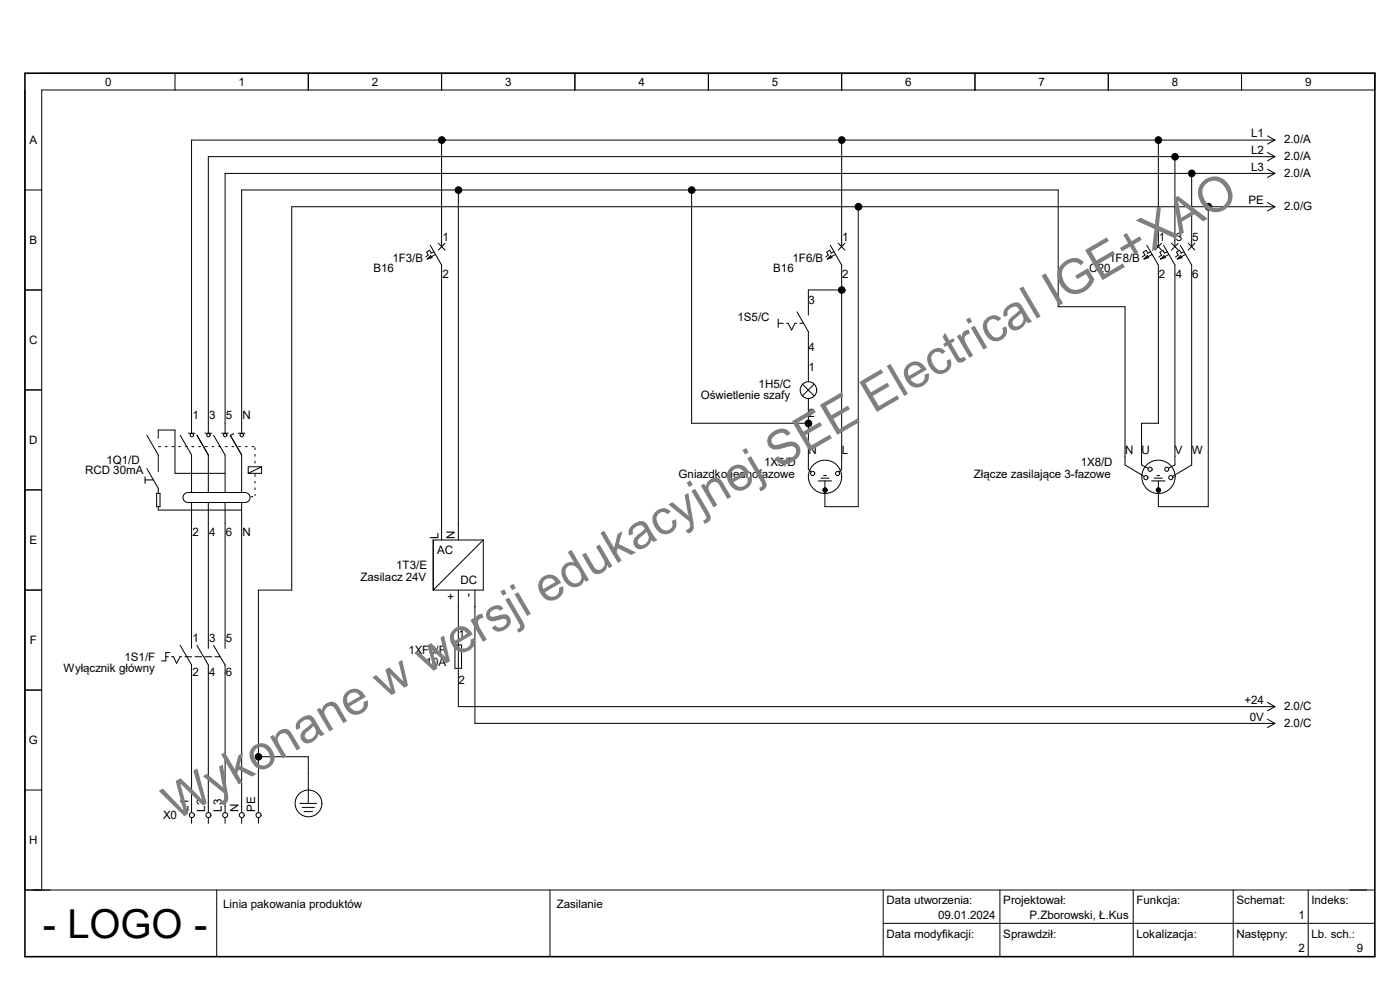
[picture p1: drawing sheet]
<svg xmlns="http://www.w3.org/2000/svg" width="297mm" height="210mm" viewBox="0 0 297 210" stroke-linecap="round" stroke-linejoin="round" font-family="sans-serif">
<path d="M5.3 15.5h286.4v187.4h-286.4z" fill="none" stroke="#000" stroke-width=".34"/>
<g fill="none" stroke="#000" stroke-width=".21">
<path d="M5.3 19.1v169.7h286.4M8.8 15.5h282.9v3.6h-282.9v169.7M37.1 15.5v3.6M65.4 15.5v3.6M93.7 15.5v3.6M122 15.5v3.6M150.3 15.5v3.6M178.6 15.5v3.6M206.8 15.5v3.6M235.1 15.5v3.6M263.4 15.5v3.6M93.7 29.7v22.6"/>
<path d="M178.6 29.7v22.6M245.7 29.7v22.6M249.3 33.2v19.1M252.8 36.8v15.5M268.9 28.8l1.6 .9M268.9 32.3l1.6 .9M268.9 35.9l1.6 .9M270.5 29.7h-229.9v62.2M270.5 33.2h-226.3v58.7M270.5 36.8h-222.7v55.1M270.5 29.7l-1.6 .9M270.5 33.2l-1.6 .9"/>
<path d="M270.5 36.8l-1.6 .8M5.3 40.3h3.5M90.6 54.9l.8-.7 .3 .5zM91.3 52l2.4 4.2v58.4M92.1 53.4l-.6 .3-.4-.6-.6 .4 .3 .6-.5 .4M92.4 54l-1.8 .9M93 51.6l1.4 1.4M94.4 51.6l-1.4 1.4M97.2 40.3v74.3M146.7 40.3v49.5h24.8M175.5 54.9l.7-.7 .3 .5zM176.1 52l2.5 4.2v43.4l-.6 .5"/>
<path d="M176.9 53.4l-.5 .3-.4-.6-.6 .4 .3 .6-.5 .4M177.2 54l-1.7 .9M177.8 51.6l1.4 1.4M179.2 51.6l-1.4 1.4M182.1 43.9v63.6h-7.1v-3.6M243.3 52l2.4 4.2v33.6h-3.5v8.8l1.3 .7M243.4 54.2l.3 .5-1 .2zM244.1 53.4l-.6 .3-.3-.6-.7 .4 .4 .6-.6 .4M244.4 54l-1.7 .9M245 51.6l1.4 1.4M246.2 54.9l.7-.7 .3 .5zM246.4 51.6l-1.4 1.4"/>
<path d="M246.8 52l2.5 4.2v42.4l-1.4 .7M247.6 53.4l-.5 .3-.4-.6-.6 .4 .3 .6-.5 .4M247.9 54l-1.7 .9M248.5 51.6l1.5 1.4M250 51.6l-1.5 1.4M250.4 52l2.4 4.2v42.4l-4 2.4M250.4 54.2l.3 .5-.9 .2zM251.2 53.4l-.6 .3-.4-.6-.6 .4 .4 .6-.6 .4M251.5 54l-1.7 .9M252.1 51.6l1.4 1.4M253.5 51.6l-1.4 1.4M256.3 43.9v63.6h-10.6v-3.6"/>
<path d="M268.9 43l1.6 .9M270.5 43.9h-208.6v81.3h-7.1v47.2M270.5 43.9l-1.6 .8M5.3 61.5h3.5M165.1 68.6h1.1M165.1 67.7v1.8M166.9 68.6h.3l.7 1.4 .8-1.4h.3M169.1 66.2l2.4 4.2v10.6M169.7 68.6h.8M178.6 61.5h-7.1v5.3M5.3 82.7h3.5M31.2 92.3l2.4 4.2v3.6"/>
<path d="M31.2 99.4l2.4 4.2v1M33.6 94.7h.5M33.6 93v-1.8h3.5v9.2h10.7M35 94.7h.5M36.4 94.7h.6M37.8 94.7h.6M38.2 92.3l2.4 4.2v8M39.2 94.7h.6M40 91.9h1.4M40.6 94.7h.6M41.8 92.3l2.4 4.2v8M42.1 94.7h.5"/>
<path d="M43.5 94.7h.5M43.5 91.9h1.4M44.9 94.7h.5M45.3 92.3l2.5 4.2v8M46.3 94.7h.6M47 91.9h1.4M47.8 94.7h.5M48.9 92.3l2.4 4.2v8M49.1 94.7h.6M49.6 92l-.7 .4M50.5 94.7h.6M50.5 91.9h1.5"/>
<path d="M51.3 91.9v-51.6h173.2v24.8h14.2v33.5l4 2.4M52 94.7h.5M53.4 94.7h.5M54.1 94.9v.6M54.1 96.4v.5M54.1 97.7v.6M55.5 99h-2.8v1.4M55.5 99v1.4h-2.8M55.5 99l-2.8 1.4M170.2 81.5l2.5 2.5M171.5 84.5v15l.5 .6M172.7 81.5l-2.5 2.5"/>
<path d="M5.3 103.9h3.5M30.8 101.8h1.8M30.8 101.1v1.4M33.2 104.6h.8v2.9h-.8zM33.6 107.5v.7h17.7M39.8 104.5h12.3M39.8 106.6h12.3M39.9 104.5a1.06 1.06 0 0 0-1.1 1 1.06 1.06 0 0 0 1.1 1.1M40.6 106.6v30.9M44.2 106.6v30.9M47.8 106.6v30.9M51.3 106.6v65.8"/>
<path d="M52 104.5a1.06 1.06 0 0 1 1 1 1.06 1.06 0 0 1-1 1.1M53.2 105.4h.5M54.1 100.6v.5M54.1 102v.5M54.1 103.4v.5M54.1 104.8v.4M102.5 114.6v10.6h-10.6M102.5 114.6h-10.6v10.6M102.5 114.6l-10.6 10.6M173.6 102h2.8M174.2 101.4h1.7M174.7 100.9h.6"/>
<path d="M175 102v1.5M244.3 102h2.8M244.9 101.4h1.7M245.4 100.9h.6M245.6 103.9h.3v.2h-.3zM245.7 103.9l.1 .1zM245.7 102v1.5M5.3 125.2h3.5M35.2 139.3h.5M36.1 138.4h-.9v1.8h-.9M36.4 139.3h.4l.7 1.4 .7-1.4h.3M38.2 136.9l2.4 4.2v31.3"/>
<path d="M39.2 139.3h1.4M41.4 139.3h1.4M41.8 136.9l2.4 4.2v31.3M43.5 139.3h1.4M45.3 136.9l2.5 4.2v31.3M45.6 139.3h1.1M96.5 136.8h1.4v5h-1.4zM97.2 125.2v24.7h173.3M100.8 125.2v28.3h169.7M5.3 146.4h3.5M268.9 149l1.6 .9M268.9 152.6l1.6 .9"/>
<path d="M270.5 149.9l-1.6 .9M270.5 153.5l-1.6 .8M5.3 167.6h3.5M40.6 173.4v1.3M44.2 173.4v1.3M47.8 173.4v1.3M51.3 173.4v1.3M54.8 160.5h10.6v9.9M54.8 173.4v1.3M63.6 170.4h3.6M64.1 171.3h2.6M64.5 172.2h1.8"/>
<path d="M46 188.8v14.1M116.7 188.8v14.1M187.4 195.9h104.3M187.4 188.8v14.1M212.1 188.8v14.1M240.4 188.8v14.1M261.6 188.8v14.1M277.5 188.8v14.1"/>
<circle cx="93.7" cy="29.7" r=".72"/>
<circle cx="178.6" cy="29.7" r=".71"/>
<circle cx="245.8" cy="29.7" r=".71"/>
<circle cx="249.3" cy="33.3" r=".7"/>
<circle cx="252.8" cy="36.8" r=".71"/>
<circle cx="97.3" cy="40.3" r=".71"/>
<circle cx="146.7" cy="40.3" r=".7"/>
<circle cx="182.1" cy="43.9" r=".72"/>
<circle cx="256.3" cy="43.9" r=".7"/>
<circle cx="178.6" cy="61.5" r=".71"/>
<circle cx="40.7" cy="92.3" r=".36"/>
<circle cx="44.2" cy="92.3" r=".36"/>
<circle cx="47.8" cy="92.3" r=".36"/>
<circle cx="51.3" cy="92.3" r=".36"/>
<circle cx="171.5" cy="82.8" r="1.77"/>
<circle cx="171.5" cy="89.8" r=".71"/>
<circle cx="244" cy="99.5" r=".44"/>
<circle cx="247.5" cy="99.5" r=".44"/>
<circle cx="172.4" cy="100.4" r=".45"/>
<circle cx="175" cy="104" r=".44"/>
<circle cx="175" cy="101.1" r="3.5"/>
<circle cx="175" cy="104" r=".35"/>
<circle cx="175" cy="104" r=".13"/>
<circle cx="175" cy="104" r=".21"/>
<circle cx="175" cy="104" r=".3"/>
<circle cx="175" cy="104" r=".08"/>
<circle cx="177.7" cy="100.4" r=".44"/>
<circle cx="243.1" cy="101.3" r=".44"/>
<circle cx="245.7" cy="104" r=".21"/>
<circle cx="245.7" cy="104" r=".42"/>
<circle cx="245.8" cy="104" r=".29"/>
<circle cx="245.8" cy="104" r=".45"/>
<circle cx="245.8" cy="101.2" r="3.5"/>
<circle cx="245.8" cy="104" r=".35"/>
<circle cx="248.4" cy="101.3" r=".44"/>
<circle cx="40.7" cy="172.9" r=".53"/>
<circle cx="44.2" cy="172.9" r=".52"/>
<circle cx="47.8" cy="172.9" r=".53"/>
<circle cx="51.3" cy="172.9" r=".52"/>
<circle cx="54.8" cy="172.9" r=".53"/>
<circle cx="54.8" cy="160.5" r=".7"/>
<circle cx="65.4" cy="170.4" r="2.84"/>
</g>
<g fill="#000">
<circle cx="93.7" cy="29.7" r=".72"/>
<circle cx="178.6" cy="29.7" r=".71"/>
<circle cx="245.8" cy="29.7" r=".71"/>
<circle cx="249.3" cy="33.3" r=".7"/>
<circle cx="252.8" cy="36.8" r=".71"/>
<circle cx="97.3" cy="40.3" r=".71"/>
<circle cx="146.7" cy="40.3" r=".7"/>
<circle cx="182.1" cy="43.9" r=".72"/>
<circle cx="256.3" cy="43.9" r=".7"/>
<circle cx="178.6" cy="61.5" r=".71"/>
<circle cx="171.5" cy="89.8" r=".71"/>
<circle cx="54.8" cy="160.5" r=".7"/>
</g>
<text font-size="10.3" fill="#7f7f7f" x="37.3" y="174.2" transform="rotate(-30 37.3 174.2)">Wykonane w wersji edukacyjnej SEE Electrical IGE+XAO</text>
<text font-size="8.5" x="9.1" y="199">- LOGO -</text>
<g font-size="2.5">
<text x="22.3" y="18.2">0</text>
<text x="50.6" y="18.2">1</text>
<text x="78.9" y="18.2">2</text>
<text x="107.1" y="18.2">3</text>
<text x="135.4" y="18.2">4</text>
<text x="163.7" y="18.2">5</text>
<text x="192" y="18.2">6</text>
<text x="220.3" y="18.2">7</text>
<text x="248.6" y="18.2">8</text>
<text x="276.9" y="18.2">9</text>
<text x="265.4" y="29.2">L1</text>
<text x="6.3" y="30.6">A</text>
<text x="265.4" y="32.7">L2</text>
<text x="272.4" y="30.4">2.0/A</text>
<text x="272.4" y="34">2.0/A</text>
<text x="265.4" y="36.2">L3</text>
<text x="272.4" y="37.5">2.0/A</text>
<text x="264.9" y="43.3">PE</text>
<text x="272.4" y="44.6">2.0/G</text>
<text x="6.3" y="51.9">B</text>
<text x="93.9" y="51.1">1</text>
<text x="178.7" y="51.1">1</text>
<text x="245.9" y="51.1">1</text>
<text x="249.4" y="51.1">3</text>
<text x="252.9" y="51.1">5</text>
<text x="79.2" y="57.7">B16</text>
<text x="83.3" y="55.6">1F3/B</text>
<text x="93.9" y="58.9">2</text>
<text x="164" y="57.7">B16</text>
<text x="168.1" y="55.6">1F6/B</text>
<text x="178.7" y="58.9">2</text>
<text x="231.1" y="57.7">C20</text>
<text x="235.3" y="55.6">1F8/B</text>
<text x="245.9" y="58.9">2</text>
<text x="249.4" y="58.9">4</text>
<text x="252.9" y="58.9">6</text>
<text x="171.5" y="64.5">3</text>
<text x="156.5" y="68.1">1S5/C</text>
<text x="6.2" y="73.1">C</text>
<text x="171.5" y="74.4">4</text>
<text x="161" y="82.3">1H5/C</text>
<text x="171.5" y="78.7">1</text>
<text x="40.8" y="89">1</text>
<text x="44.4" y="89">3</text>
<text x="47.9" y="89">5</text>
<text x="51.4" y="89">N</text>
<text x="148.7" y="84.7">Oświetlenie szafy</text>
<text x="171.5" y="88.6">2</text>
<text x="6.2" y="94.3">D</text>
<text x="18" y="100.5">RCD 30mA</text>
<text x="22.6" y="98.4">1Q1/D</text>
<text x="144" y="101.3">Gniazdko jednofazowe</text>
<text x="162.1" y="98.8">1X5/D</text>
<text x="171.5" y="96.4">N</text>
<text x="178.6" y="96.4">L</text>
<text x="206.6" y="101.3">Złącze zasilające 3-fazowe</text>
<text x="229.3" y="98.8">1X8/D</text>
<text x="238.7" y="96.4">N</text>
<text x="242.2" y="96.4">U</text>
<text x="249.3" y="96.4">V</text>
<text x="252.8" y="96.4">W</text>
<text x="40.8" y="113.7">2</text>
<text x="44.4" y="113.7">4</text>
<text x="47.9" y="113.7">6</text>
<text x="51.4" y="113.7">N</text>
<text x="6.3" y="115.5">E</text>
<text x="92.7" y="117.5">AC</text>
<text x="93" y="114.4" transform="rotate(-90 93 114.4)">L</text>
<text x="96.5" y="114.4" transform="rotate(-90 96.5 114.4)">N</text>
<text x="76.5" y="123.1">Zasilacz 24V</text>
<text x="84.1" y="120.7">1T3/E</text>
<text x="97.7" y="123.9">DC</text>
<text x="96.5" y="127.3" transform="rotate(-90 96.5 127.3)">+</text>
<text x="100.1" y="126.6" transform="rotate(-90 100.1 126.6)">-</text>
<text x="6.3" y="136.7">F</text>
<text x="40.8" y="136.2">1</text>
<text x="44.4" y="136.2">3</text>
<text x="47.9" y="136.2">5</text>
<text x="97.2" y="135.3">1</text>
<text x="13.5" y="142.6">Wyłącznik główny</text>
<text x="26.4" y="140.1">1S1/F</text>
<text x="40.8" y="143.5">2</text>
<text x="44.4" y="143.5">4</text>
<text x="47.9" y="143.5">6</text>
<text x="86.7" y="138.8">1XF3/F</text>
<text x="90.3" y="141.3">10A</text>
<text x="97.2" y="145.2">2</text>
<text x="264" y="149.4">+24</text>
<text x="265.2" y="152.9">0V</text>
<text x="272.4" y="150.6">2.0/C</text>
<text x="272.4" y="154.2">2.0/C</text>
<text x="6.1" y="157.9">G</text>
<text x="34.6" y="173.7">X0</text>
<text x="40" y="172.2" transform="rotate(-90 40 172.2)">L1</text>
<text x="43.5" y="172.2" transform="rotate(-90 43.5 172.2)">L2</text>
<text x="47.1" y="172.2" transform="rotate(-90 47.1 172.2)">L3</text>
<text x="50.6" y="172.2" transform="rotate(-90 50.6 172.2)">N</text>
<text x="54.1" y="172.2" transform="rotate(-90 54.1 172.2)">PE</text>
<text x="6.2" y="179.1">H</text>
<text x="188.1" y="191.8">Data utworzenia:</text>
<text x="212.9" y="191.8">Projektował:</text>
<text x="241.1" y="191.8">Funkcja:</text>
<text x="262.3" y="191.8">Schemat:</text>
<text x="278.3" y="191.8">Indeks:</text>
<text x="47.4" y="192.5">Linia pakowania produktów</text>
<text x="118.1" y="192.5">Zasilanie</text>
<text x="199.1" y="195">09.01.2024</text>
<text x="218.4" y="195">P.Zborowski, Ł.Kus</text>
<text x="275.5" y="195">1</text>
<text x="188.1" y="198.9">Data modyfikacji:</text>
<text x="212.9" y="198.9">Sprawdził:</text>
<text x="241.1" y="198.9">Lokalizacja:</text>
<text x="262.3" y="198.9">Następny:</text>
<text x="275.5" y="202.1">2</text>
<text x="278.3" y="198.9">Lb. sch.:</text>
<text x="287.9" y="202.1">9</text>
</g>
</svg>
